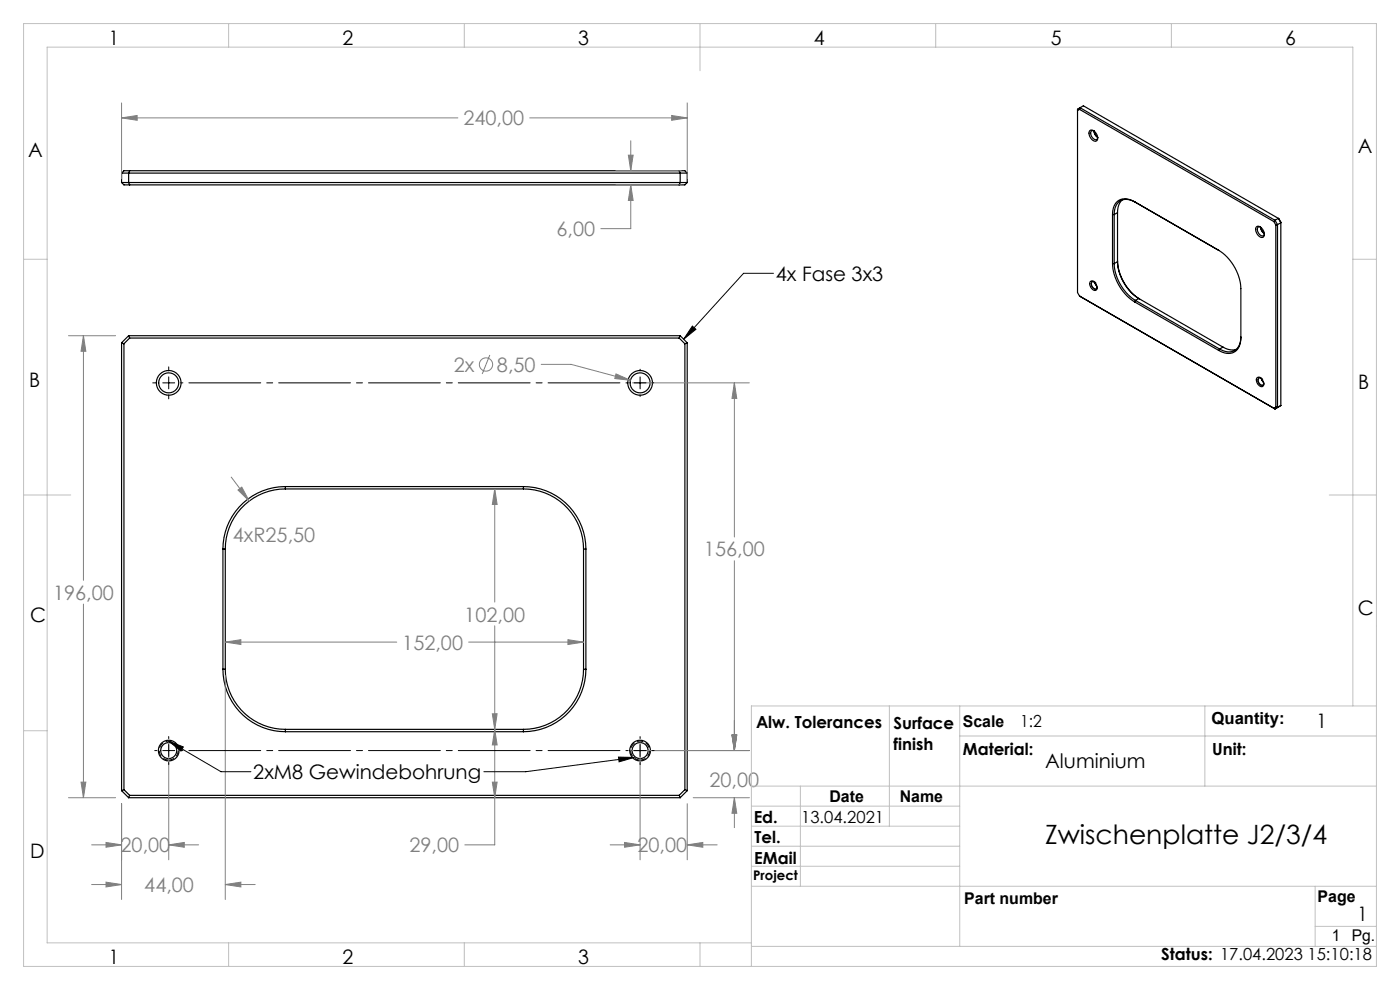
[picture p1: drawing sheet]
<svg xmlns="http://www.w3.org/2000/svg" width="297mm" height="210mm" viewBox="0 0 297 210" stroke-linecap="round" stroke-linejoin="round" font-family="sans-serif">
<g fill="none" stroke="#000" stroke-width=".25">
<path d="M25.8 36.7v2M25.8 38.7h120M25.8 36.7h120M25.8 36.7l.5-.5h119l.5 .5M25.8 38.7l.5 .5h119l.5-.5M27.5 36.2l-.2 .5v2l.2 .5M144.1 36.2l.2 .5v2l-.2 .5M145.8 36.7v2M229 23.2l-.4 .2M229 23.2l41.2 23.8M229.1 22.9l-.5 .3v38.9l.4 .7M229.1 22.9l41.4 23.8"/>
<path d="M229.1 22.9l-.1 .3M229.1 22.9l.7-.5 41.5 24 .4 .7v38.9l-.7 .4M231.2 27.7a1.19 1.19 0 0 1 1.6 1 .73 .73 0 0 1 .1 .8 .73 .73 0 0 1-.7 .4 1.73 1.73 0 0 1-1-2.2zM232 27.8a.54 .54 0 0 0-.6 .2 .54 .54 0 0 0 0 .7 .89 .89 0 0 0 1.4 .7l.1-.2a1.83 1.83 0 0 1-.8-1.4l.3 .8 .5 .5M231.3 59.7a1.2 1.2 0 0 1 1.2 .6 1.2 1.2 0 0 1-.1 1.3 1.34 1.34 0 0 1-1.1-1.9zM232 59.8a.45 .45 0 0 0-.5 .2 .45 .45 0 0 0 .1 .5 .69 .69 0 0 0 1.1 .6v-.1M232.3 60l.4 .7M236 45.5a2.79 2.79 0 0 1 3-3.3l1.7 .6 17.9 10.3M236 55.9a10.3 10.3 0 0 0 4.7 8.1M236 45.5v10.4M236 45.5h.4M236 55.9h.4"/>
<path d="M236.4 55.9a10 10 0 0 0 4.5 7.8M236.4 45.5v10.4M237.1 55.5a10 10 0 0 0 4.5 7.8M237.1 55.3a10.4 10.4 0 0 0 4.7 8.1M237.1 45.1l-.7 .4M237.1 45.1v10.4M237.1 55.5l-.7 .4M238.1 42.4a3.4 3.4 0 0 0-1 2.7M240.9 42.9a2.69 2.69 0 0 0-4.2 .9l-.3 1.7M258.6 53.1a10.4 10.4 0 0 1 4.6 8.1v10.4a2.79 2.79 0 0 1-3 3.4l-1.6-.7M266.5 48.1a1.19 1.19 0 0 1 1.6 1 .73 .73 0 0 1 .1 .8 .73 .73 0 0 1-.7 .5 1.73 1.73 0 0 1-1-2.3zM267.4 48.2a.54 .54 0 0 0-.7 .2 .54 .54 0 0 0 .1 .7 .89 .89 0 0 0 1.4 .7v-.2"/>
<path d="M267.4 48.2l.3 .8 .5 .6a1.63 1.63 0 0 1-.8-1.4zM270.2 47l.5 .7M270.5 46.7l-.3 .3M270.5 46.7l.5 .9M270.5 46.7l.7-.4 .5 .9-.7 .4M270.7 47.7v38.7M271 47.6l-.3 .1M271 47.6v38.8M25.8 72.7l.5 .2M25.8 72.7v95M26.3 72.9v94.6M27.3 71.2l-1.5 1.5"/>
<path d="M27.3 71.2l.2 .5M27.3 71.2h117M27.5 71.7l-1.2 1.2M27.5 71.7h116.6M144.1 71.7l1.2 1.2M144.3 71.2l-.2 .5M144.3 71.2l1.5 1.5M145.3 72.9v94.6M145.8 72.7l-.5 .2M145.8 72.7v95M229 62.8l41.5 23.9 .7-.4M229 62.8l.1 .1"/>
<path d="M232.3 60.1l.3 .5M240.7 64l17.9 10.3M240.9 63.7l-.2 .3M240.9 63.7l17.8 10.3M241.6 63.3l-.7 .4M241.6 63.3l17.8 10.3M258.7 74l-.1 .3M259.4 73.6a3.4 3.4 0 0 0 2.9 .5M259.4 73.6l-.7 .4M263.2 71.4a2.69 2.69 0 0 1-2.8 3.2l-1.7-.6M266.7 80.1a1.2 1.2 0 0 1 1.2 .6 1.2 1.2 0 0 1-.1 1.3 1.34 1.34 0 0 1-1.1-1.9zM267.4 80.2a.45 .45 0 0 0-.5 .2 .45 .45 0 0 0 .1 .6 .69 .69 0 0 0 1 .5l.1-.1"/>
<path d="M267.6 80.4l.4 .7M267.7 80.5l.3 .5M270.7 86.4l-.5 .2M270.7 86.4h.3M47.3 116.5v25.5M47.3 116.5h.5M47.8 116.5v25.5M60.5 103.2a13.3 13.3 0 0 0-13.2 13.3M60.5 103.7a12.7 12.7 0 0 0-12.7 12.8M60.5 103.2h50.5M60.5 103.7h50.5M60.5 103.2v.5"/>
<path d="M111 103.2a13.3 13.3 0 0 1 13.3 13.3M111 103.7a12.7 12.7 0 0 1 12.8 12.8M111 103.2v.5M123.8 116.5v25.5M123.8 116.5h.5M124.3 116.5v25.5M47.3 142a13.3 13.3 0 0 0 13.2 13.2M47.3 142h.5M47.8 142a12.7 12.7 0 0 0 12.7 12.7M60.5 155.2h50.5M60.5 154.7v.5M60.5 154.7h50.5"/>
<path d="M111 154.7v.5M123.8 142a12.8 12.8 0 0 1-12.8 12.7M123.8 142h.5M124.3 142a13.2 13.2 0 0 1-13.3 13.2M25.8 167.7l1.5 1.5M26.3 167.5l1.2 1.2M26.3 167.5l-.5 .2M27.3 169.2h117M27.5 168.7h116.6M27.5 168.7l-.2 .5M144.1 168.7l.2 .5M145.3 167.5l-1.2 1.2"/>
<path d="M145.3 167.5l.5 .2M145.8 167.7l-1.5 1.5"/>
<circle cx="35.8" cy="81.2" r="2.12"/>
<circle cx="35.8" cy="81.2" r="2.63"/>
<circle cx="135.8" cy="81.2" r="2.12"/>
<circle cx="135.8" cy="81.2" r="2.62"/>
<circle cx="35.8" cy="159.2" r="2.2"/>
<circle cx="35.8" cy="159.2" r="1.7"/>
<circle cx="135.8" cy="159.2" r="2.2"/>
<circle cx="135.8" cy="159.2" r="1.7"/>
</g>
<g fill="none" stroke="#808080" stroke-width=".21">
<path d="M25.8 25l3.3-.5v1zM25.8 21.8v16.1M25.8 25h71.3M112.4 25h33.4M130.6 36.2h13.9M130.6 39.2h13.9M133.3 32.9h1l-.5 3.3zM133.8 39.2l.5 3.3h-1zM133.8 39.2v9.3h-6.3M133.8 29.9v6.3M142.5 24.5l3.3 .5-3.3 .5zM145.8 21.8v16.1"/>
<path d="M14.5 71.2h10M17.7 71.2l.5 3.3h-1zM17.7 71.2v51.9M103.9 75.3l-1.6 4M114.8 77.3h6.4l12.5 3.4M130.7 79.3l3 1.4-3.3-.4zM134.2 81.2h24.8M155.8 81.2l.5 3.3h-1zM155.8 81.2v32.7M49.1 101.2l3.8 5.1M50.5 103.9l.8-.6 1.6 3zM105 103.7l.5 3.3h-1.1z"/>
<path d="M105 103.7v24M155.8 119v40.2M17.7 128.1v41.1M47.8 136.2l3.3-.5v1zM47.8 136.2h36.4M99.4 136.2h24.4M105 132.8v46.4h-6.4M120.5 135.7l3.3 .5-3.3 .5zM35.8 157.5v24.9M47.8 143.2v47.6M104.4 151.4h1.1l-.5 3.3zM105 154.7l.5 3.3h-1.1z"/>
<path d="M134.1 159.2h24.9M135.8 157.5v24.9M155.3 155.9h1l-.5 3.3zM14.5 169.2h10M17.2 165.9h1l-.5 3.3zM19.4 179.2h6.4M22.5 178.7l3.3 .5-3.3 .5zM25.8 170.5v20.3M35.8 179.2h6.3M35.8 179.2l3.3-.5v1zM104.4 165.9h1.1l-.5 3.3zM129.4 179.2h6.4"/>
<path d="M132.5 178.7l3.3 .5-3.3 .5zM145.8 179.2l3.3-.5v1zM145.8 179.2h6.3M145.8 170.5v11.9M147.1 169.2h11.9M155.8 169.2l.5 3.3h-1zM155.8 169.2v6.4M19.4 187.6h6.4M22.5 187.1l3.3 .5-3.3 .5zM47.8 187.6l3.3-.5v1zM47.8 187.6h6.3"/>
<circle cx="103.1" cy="77.3" r="1.41"/>
</g>
<path d="M35.8 161.2a2 2 0 0 1-1.8-2.9 2 2 0 0 1 3.5-.2 2 2 0 0 1-1.5 3.1h-.2M135.8 161.2a2 2 0 0 1-1.8-2.9 2 2 0 0 1 3.5-.2 2 2 0 0 1-1.5 3.1h-.2" fill="none" stroke="#000" stroke-width=".21" stroke-dasharray="1.3 .6" stroke-dashoffset=".1" stroke-linecap="butt"/>
<path d="M232.1 61.3a1.06 1.06 0 0 1-.4-1.7 1.18 1.18 0 0 1 .9 1.8l-.5-.1M267.5 81.7a1.06 1.06 0 0 1-.4-1.7 1.18 1.18 0 0 1 .8 1.8l-.4-.1" fill="none" stroke="#000" stroke-width=".21" stroke-dasharray="1.3 .6" stroke-linecap="butt"/>
<g fill="none" stroke="#000" stroke-width=".21">
<path d="M164.1 58h-6.4l-12.7 14M35.8 77.8v.9M35.8 79.9v2.6M135.8 78.3v.4M135.8 79.9v2.6M146.9 69.2l.7 .7-2.6 2.1zM32.4 81.2h.9M34.5 81.2h2.6M35.8 83.8v.8M134.5 81.2h2.6M135.8 83.8v.3M138.3 81.2h.4"/>
<path d="M32.8 159.2h.5M34.5 159.2h2.6M35.8 156.2v.5M35.8 157.9v2.6M35.8 157.2l11.1 6.5h6.3M35.8 157.2l3.1 1.2-.5 .9zM134.5 159.2h2.6M135.8 156.2v.5M135.8 157.9v2.6M138.3 159.2h.5M35.8 161.8v.4M131.2 160.6l3.3 .1-3.2 .9z"/>
<path d="M134.5 160.7l-23 3h-8.9M135.8 161.8v.4"/>
</g>
<g fill="none" stroke="#c0c0c0" stroke-width=".21">
<path d="M5 5h287v200h-287zM48.5 5v5M98.5 5v5M148.5 5v10M198.5 5v5M248.5 5v5M5 55h5M287 55h5M5 105h10M282 105h10M5 155h5M188.7 149.8v25.5"/>
<path d="M203.6 149.8v51M203.6 156.1h88.4M255.6 149.8v17M287 149.8v-139.8h-277v190h149.4M292 149.8h-132.6v55.2M159.4 166.8h132.6M159.4 179.5h44.2M159.4 175.3h44.2M159.4 171h44.2M169.8 166.8v21.2M159.4 183.8h44.2M159.4 188h132.6"/>
<path d="M279 188v12.8M279 196.5h13M48.5 200v5M98.5 200v5M148.5 200v5M159.4 200.8h132.6"/>
</g>
<path d="M38.3 81.2h95M38.3 159.2h95" fill="none" stroke="#000" stroke-width=".21" stroke-dasharray="15.2 1.3 1.3 1.3" stroke-dashoffset="-1.7"/>
<path d="M17.7 71.2l.5 3.3h-1zM17.2 165.9h1l-.5 3.3zM22.5 178.7l3.3 .5-3.3 .5zM35.8 179.2l3.3-.5v1zM145.8 179.2l3.3-.5v1zM132.5 178.7l3.3 .5-3.3 .5zM104.4 151.4h1.1l-.5 3.3zM105 103.7l.5 3.3h-1.1zM47.8 136.2l3.3-.5v1zM120.5 135.7l3.3 .5-3.3 .5zM50.5 103.9l2.4 2.4-1.6-3zM22.5 187.1l3.3 .5-3.3 .5zM47.8 187.6l3.3-.5v1zM104.4 165.9h1.1l-.5 3.3zM105 154.7l.5 3.3h-1.1zM155.3 155.9h1l-.5 3.3zM155.8 81.2l.5 3.3h-1zM155.3 155.9h1l-.5 3.3zM155.8 169.2l.5 3.3h-1zM130.7 79.3l-.3 1 3.3 .4zM133.3 32.9h1l-.5 3.3zM133.8 39.2l.5 3.3h-1zM142.5 24.5l3.3 .5-3.3 .5zM25.8 25l3.3-.5v1z" fill="#808080"/>
<path d="M35.8 157.2l3.1 1.2-.5 .9zM131.2 160.6l3.3 .1-3.2 .9zM146.9 69.2l.7 .7-2.6 2.1z" fill="#000"/>
<text font-size="5.6" x="221.7" y="179">Zwischenplatte J2/3/4</text>
<g font-size="4.2">
<text x="23.1" y="9.5">1</text>
<text x="72.7" y="9.5">2</text>
<text x="122.7" y="9.5">3</text>
<text x="172.7" y="9.5">4</text>
<text x="222.9" y="9.6">5</text>
<text x="272.7" y="9.5">6</text>
<text x="6" y="33.2">A</text>
<text x="288" y="32.5">A</text>
<text x="164.6" y="59.6">4x Fase 3x3</text>
<text x="6.2" y="82">B</text>
<text x="288.1" y="82.4">B</text>
<text x="288" y="130.5">C</text>
<text x="6.4" y="132">C</text>
<text x="279.2" y="154.5">1</text>
<text x="53.7" y="165.3">2xM8 Gewindebohrung</text>
<text x="221.7" y="162.9">Aluminium</text>
<text x="6.4" y="182">D</text>
<text x="288" y="195.3">1</text>
<text x="23.1" y="204.5">1</text>
<text x="72.7" y="204.5">2</text>
<text x="122.7" y="204.5">3</text>
</g>
<g font-size="4.2" fill="#808080">
<text x="98.3" y="26.6">240,00</text>
<text x="118.1" y="50.1">6,00</text>
<text x="96.3" y="78.9">2x</text>
<text x="105.4" y="78.9">8,50</text>
<text x="49.4" y="114.9">4xR25,50</text>
<text x="149.3" y="118">156,00</text>
<text x="11.3" y="127.2">196,00</text>
<text x="98.5" y="131.8">102,00</text>
<text x="85.3" y="137.8">152,00</text>
<text x="150.5" y="166.9">20,00</text>
<text x="25.6" y="180.8">20,00</text>
<text x="86.9" y="180.8">29,00</text>
<text x="135.2" y="180.8">20,00</text>
<text x="30.6" y="189.2">44,00</text>
</g>
<g font-size="3.5">
<text x="160.4" y="154.4">Alw. Tolerances</text>
<text x="189.5" y="154.6">Surface</text>
<text x="216.4" y="154.3">1:2</text>
<text x="257" y="153.5">Quantity:</text>
<text x="189.5" y="159.1">finish</text>
<text x="204.3" y="160.3">Material:</text>
<text x="257.2" y="160.1">Unit:</text>
<text x="159.9" y="174.6">Ed.</text>
<text x="160.1" y="178.7">Tel.</text>
<text x="170" y="174.6">13.04.2021</text>
<text x="160" y="183.2">EMail</text>
<text x="246.4" y="203.6">Status: 17.04.2023 15:10:18</text>
</g>
<g font-size="3.4">
<text x="204.3" y="154.3">Scale</text>
<text x="176" y="170.1">Date</text>
<text x="190.9" y="170.1">Name</text>
<text x="204.6" y="191.8">Part number</text>
<text x="279.5" y="191.3">Page</text>
<text x="282.6" y="199.6">1</text>
<text x="286.8" y="199.6">Pg.</text>
</g>
<text font-size="2.8" x="159.8" y="186.7">Project</text>
</svg>
